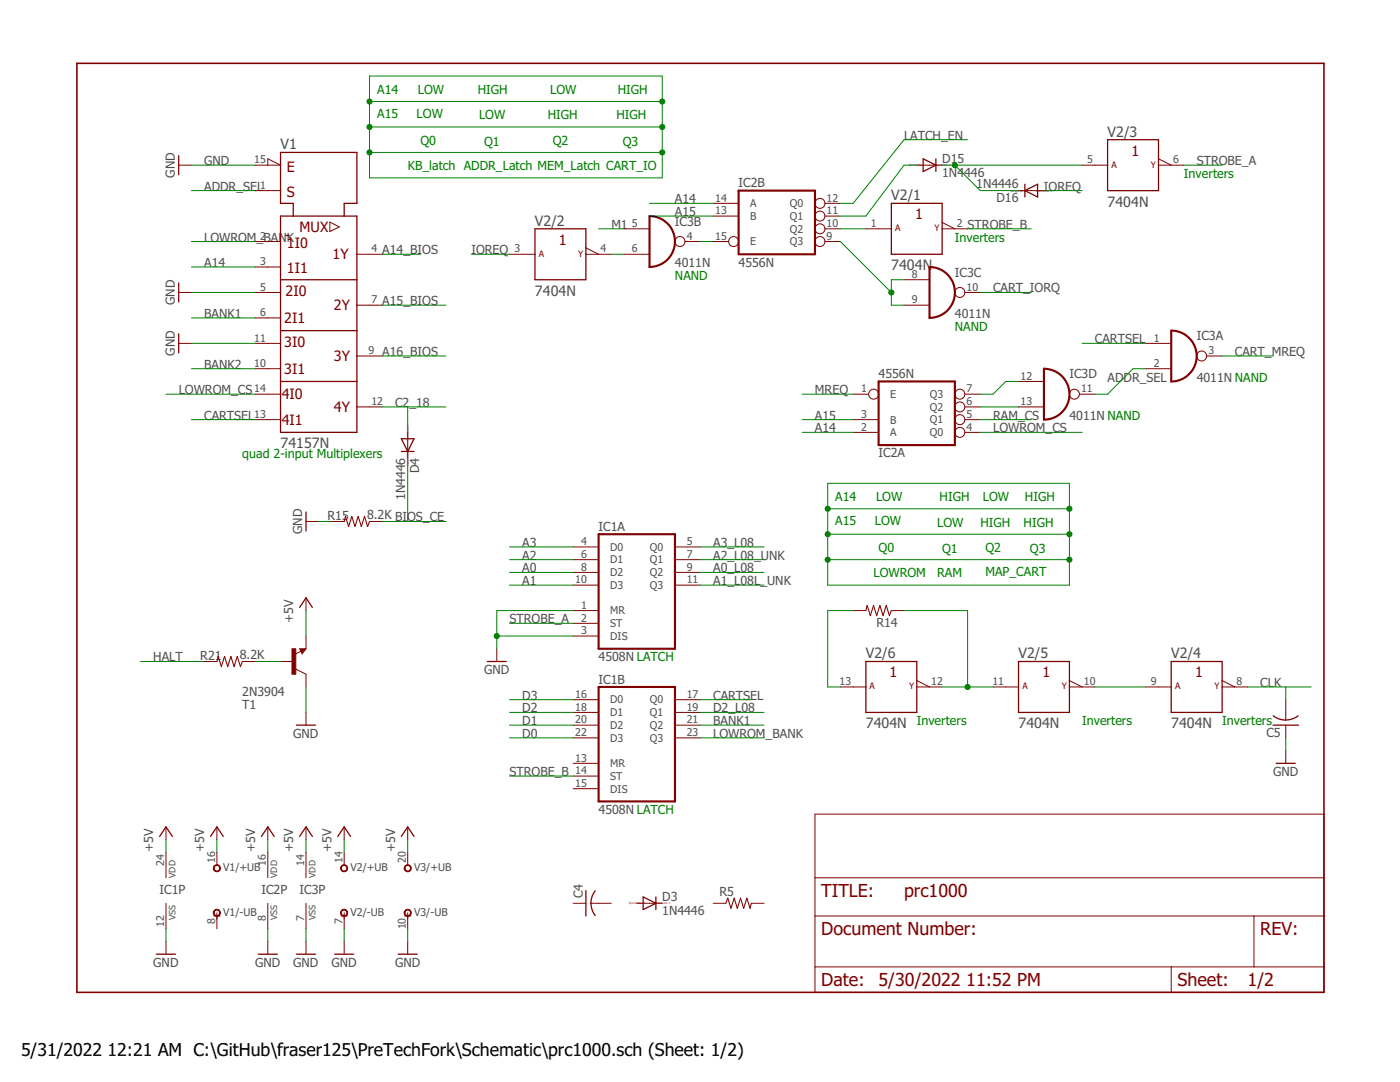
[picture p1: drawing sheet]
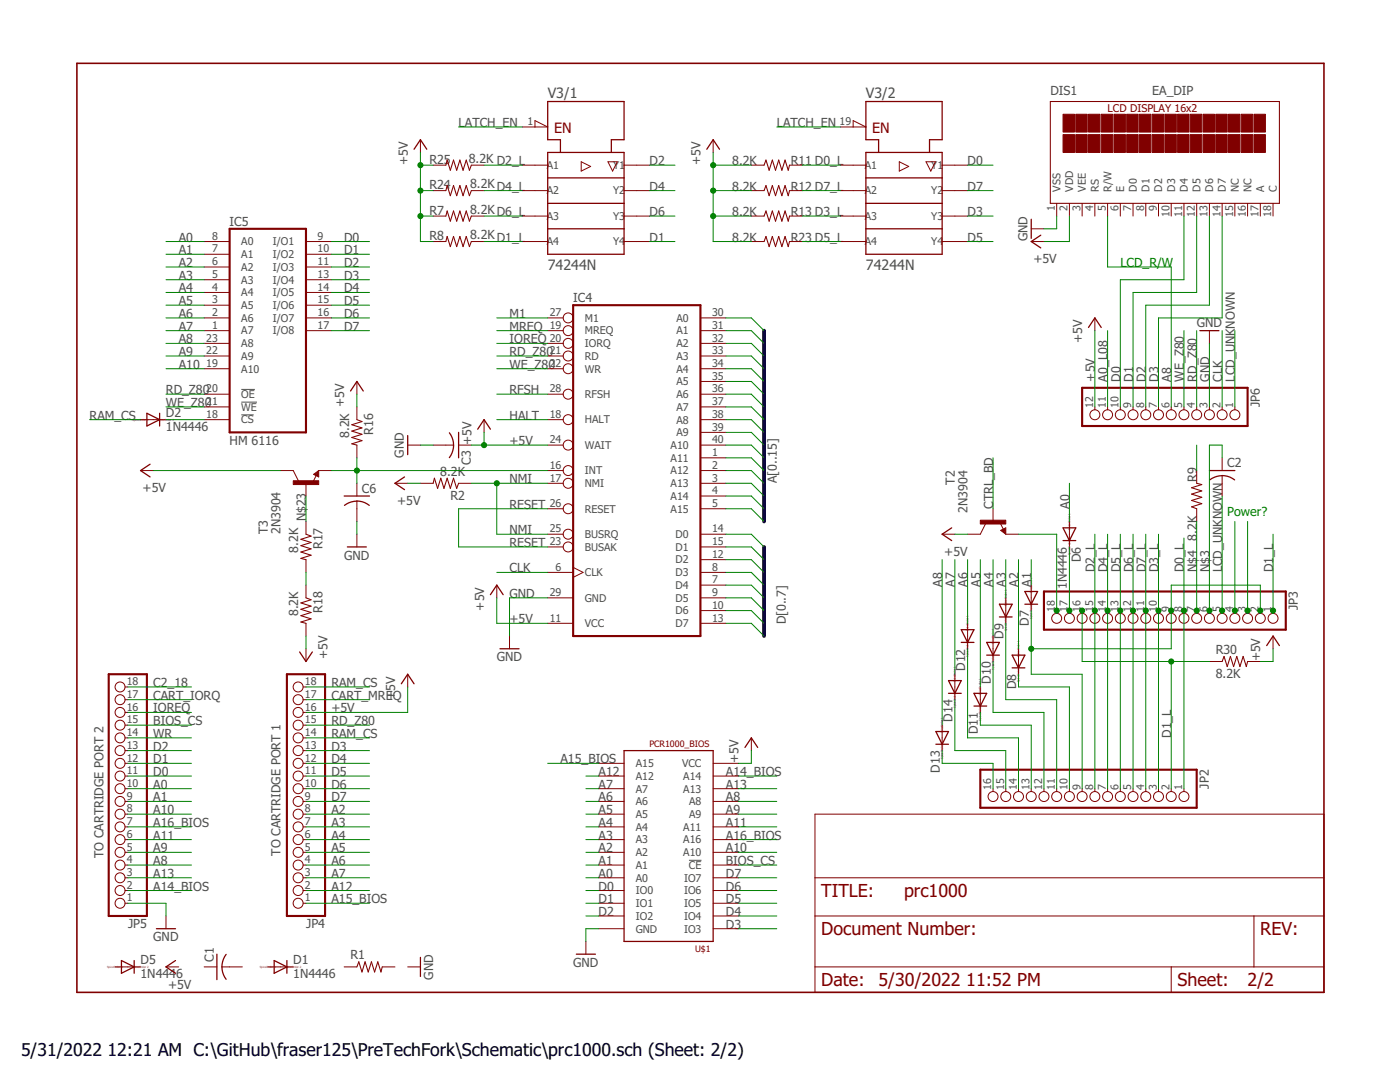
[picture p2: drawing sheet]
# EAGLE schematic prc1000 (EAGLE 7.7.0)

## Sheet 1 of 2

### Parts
C4  C-US050-030X075  [C050-030X075]
C5  C-US050-030X075  [C050-030X075]
D3  1N4446  [DO35-10]
D4  1N4446  [DO35-10]
D15  1N4446  [DO35-10]
D16  1N4446  [DO35-10]
IC1  4508N  [DIL24-6]
IC2  4556N  [DIL16]
IC3  4011N  [DIL14]
R5  R-US_0207/10  [0207/10]
R14  R-US_0207/10  [0207/10]
R15  8.2K  R-US_0207/10  [0207/10]
R21  8.2K  R-US_0207/10  [0207/10]
T1  2N3904  [TO92]
V1  74157N  [DIL16]
V2  7404N  [DIL14]
V3  74244N  [DIL20]

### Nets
+5V: IC1.24(P:VDD) IC2.16(P:VDD) IC3.14(P:VDD) T1.3(E) V1.16(+UB) V2.14(/+UB:+UB) V3.20(/+UB:+UB) ; also sheet 2
A0: IC1.8(A:D2) ; also sheet 2
A0_L08: IC1.9(A:Q2) ; also sheet 2
A1: IC1.10(A:D3) ; also sheet 2
A1_L08L_UNK: IC1.11(A:Q3)
A2: IC1.6(A:D1) ; also sheet 2
A2_L08_UNK: IC1.7(A:Q1)
A3: IC1.4(A:D0) ; also sheet 2
A3_L08: IC1.5(A:Q0)
A14: IC2.2(A:A) IC2.14(B:A) V1.3(1B) ; also sheet 2
A14_BIOS: V1.4(1Y) ; also sheet 2
A15: IC2.3(A:B) IC2.13(B:B) ; also sheet 2
A15_BIOS: V1.7(2Y) ; also sheet 2
A16_BIOS: V1.9(3Y) ; also sheet 2
ADDR_SEL: IC3.2(A:I1) IC3.11(D:O) V1.1(!A!/B)
BANK1: IC1.21(B:Q2) V1.6(2B)
BANK2: V1.10(3B)
BIOS_CE: D4.C R15.1
C2_18: D4.A V1.12(4Y) ; also sheet 2
CART_IORQ: IC3.10(C:O) ; also sheet 2
CART_MREQ: IC3.3(A:O) ; also sheet 2
CARTSEL: IC1.17(B:Q0) IC3.1(A:I0) V1.13(4B)
CLK: C5.2 V2.8(/4:Y) ; also sheet 2
D0: IC1.22(B:D3) ; also sheet 2
D1: IC1.20(B:D2) ; also sheet 2
D2: IC1.18(B:D1) ; also sheet 2
D2_L08: IC1.19(B:Q1)
D3: IC1.16(B:D0) ; also sheet 2
GND: C5.1 IC1.1(A:MR) IC1.3(A:DIS) IC1.12(P:VSS) IC2.8(P:VSS) IC3.7(P:VSS) R15.2 T1.1(C) V1.5(2A) V1.11(3A) V1.15(!G) V2.7(/-UB:-UB) V3.10(/-UB:-UB) ; also sheet 2
HALT: R21.2 ; also sheet 2
IOREQ: D16.A V2.3(/2:A) ; also sheet 2
LATCH_EN: IC2.12(B:Q0) ; also sheet 2
LOWROM_BANK: IC1.23(B:Q3) V1.2(1A)
LOWROM_CS: IC2.4(A:Q0) V1.14(4A)
M1: IC3.5(B:I0) ; also sheet 2
MREQ: IC2.1(A:E) ; also sheet 2
N$7: R21.1 T1.2(B)
N$15: R14.1 V2.11(/5:A) V2.12(/6:Y)
N$16: V2.9(/4:A) V2.10(/5:Y)
N$17: IC3.6(B:I1) V2.4(/2:Y)
N$18: IC2.15(B:E) IC3.4(B:O)
N$25: IC2.9(B:Q3) IC3.8(C:I0) IC3.9(C:I1)
N$35: IC2.7(A:Q3) IC3.12(D:I0)
N$36: IC2.6(A:Q2) IC3.13(D:I1)
N$44: R14.2 V2.13(/6:A)
N$49: IC2.10(B:Q2) V2.1(/1:A)
N$50: D15.C D16.C V2.5(/3:A)
N$53: D15.A IC2.11(B:Q1)
RAM_CS: IC2.5(A:Q1) ; also sheet 2
STROBE_A: IC1.2(A:ST) V2.6(/3:Y)
STROBE_B: IC1.14(B:ST) V2.2(/1:Y)
Unconnected: C4.1 C4.2 D3.A D3.C IC1.13(B:MR) IC1.15(B:DIS) R5.1 R5.2

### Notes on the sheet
- A14 | LOW | HIGH | LOW | HIGH
- A15 | LOW | LOW | HIGH | HIGH
- Q0 | Q1 | Q2 | Q3
- KB_latch | ADDR_Latch | MEM_Latch | CART_IO
- Inverters
- Inverters
- NAND
- NAND
- NAND
- NAND
- quad 2-input Multiplexers
- A14 | LOW | HIGH | LOW | HIGH
- A15 | LOW | LOW | HIGH | HIGH
- Q0 | Q1 | Q2 | Q3
- LOWROM | RAM | MAP_CART
- LATCH
- Inverters | Inverters | Inverters
- LATCH

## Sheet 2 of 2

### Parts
C1  C-US050-030X075  [C050-030X075]
C2  C-US050-030X075  [C050-030X075]
C3  C-US050-030X075  [C050-030X075]
C6  C-US050-030X075  [C050-030X075]
D1  1N4446  [DO35-10]
D2  1N4446  [DO35-10]
D5  1N4446  [DO35-10]
D6  1N4446  [DO35-10]
D7  1N4446  [DO35-10]
D8  1N4446  [DO35-10]
D9  1N4446  [DO35-10]
D10  1N4446  [DO35-10]
D11  1N4446  [DO35-10]
D12  1N4446  [DO35-10]
D13  1N4446  [DO35-10]
D14  1N4446  [DO35-10]
DIS1  EA_DIP  [EA_DIP]
IC4  Z80CPU  [DIL40]
IC5  HM 6116  6116P  [DIL24-6]
JP2  PINHD-1X16  [1X16]
JP3  PINHD-1X18  [1X18]
JP4  TO CARTRIDGE PORT 1  PINHD-1X18  [1X18]
JP5  TO CARTRIDGE PORT 2  PINHD-1X18  [1X18]
JP6  PINHD-1X12  [1X12]
R1  R-US_0207/10  [0207/10]
R2  8.2K  R-US_0207/10  [0207/10]
R7  8.2K  R-US_0207/10  [0207/10]
R8  8.2K  R-US_0207/10  [0207/10]
R9  8.2K  R-US_0207/10  [0207/10]
R11  8.2K  R-US_0207/10  [0207/10]
R12  8.2K  R-US_0207/10  [0207/10]
R13  8.2K  R-US_0207/10  [0207/10]
R16  8.2K  R-US_0207/10  [0207/10]
R17  8.2K  R-US_0207/10  [0207/10]
R18  8.2K  R-US_0207/10  [0207/10]
R23  8.2K  R-US_0207/10  [0207/10]
R24  8.2K  R-US_0207/10  [0207/10]
R25  8.2K  R-US_0207/10  [0207/10]
R30  8.2K  R-US_0207/10  [0207/10]
T2  2N3904  [TO92]
T3  2N3904  [TO92]
U$1  PCR1000_BIOS  [DIL28-6]

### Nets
+5V: C3.1 DIS1.2(VDD) IC4.11(VCC) IC4.24(WAIT) JP4.16 JP6.12 R2.2 R7.2 R8.2 R11.1 R12.1 R13.1 R16.1 R18.2 R23.1 R24.2 R25.2 R30.2 T2.1(C) T3.1(C) U$1.28(VCC) ; also sheet 1
A0: D6.A IC4.30(A0) IC5.8(A0) JP5.10 U$1.10(A0) ; also sheet 1
A0_L08: JP6.11 ; also sheet 1
A1: D7.A IC4.31(A1) IC5.7(A1) JP5.9 U$1.9(A1) ; also sheet 1
A2: D8.A IC4.32(A2) IC5.6(A2) JP4.8 U$1.8(A2) ; also sheet 1
A2_D: D8.C JP2.10
A3: D9.A IC4.33(A3) IC5.5(A3) JP4.7 U$1.7(A3) ; also sheet 1
A4: D10.A IC4.34(A4) IC5.4(A4) JP4.6 U$1.6(A4)
A5: D11.A IC4.35(A5) IC5.3(A5) JP4.5 U$1.5(A5)
A6: D12.A IC4.36(A6) IC5.2(A6) JP4.4 U$1.4(A6)
A7: D14.A IC4.37(A7) IC5.1(A7) JP4.3 U$1.3(A7)
A8: D13.A DIS1.5(R/W) IC4.38(A8) IC5.23(A8) JP5.4 JP6.6 U$1.25(A8)
A9: IC4.39(A9) IC5.22(A9) JP5.5 U$1.24(A9)
A10: IC4.40(A10) IC5.19(A10) JP5.8 U$1.21(A10)
A11: IC4.1(A11) JP5.6 U$1.23(A11)
A12: IC4.2(A12) JP4.2 U$1.2(A12)
A13: IC4.3(A13) JP5.3 U$1.26(A13)
A14: IC4.4(A14) ; also sheet 1
A14_BIOS: JP5.2 U$1.27(A14) ; also sheet 1
A15: IC4.5(A15) ; also sheet 1
A15_BIOS: JP4.1 U$1.1(A15) ; also sheet 1
A16_BIOS: JP5.7 U$1.22(A16) ; also sheet 1
BIOS_CS: JP5.15 U$1.20(!CE)
C2_18: JP5.18 ; also sheet 1
CART_IORQ: JP5.17 ; also sheet 1
CART_MREQ: JP4.17 ; also sheet 1
CLK: IC4.6(CLK) JP6.2 ; also sheet 1
CTRL_BD: T2.2(B)
D0: DIS1.11(D4) IC4.14(D0) IC5.9(I/O1) JP5.11 JP6.10 U$1.11(IO0) V3.9(/2:Y1) ; also sheet 1
D0_L: JP2.1 JP3.8 R11.2 V3.11(/2:A1)
D1: DIS1.12(D5) IC4.15(D1) IC5.10(I/O2) JP5.12 JP6.9 U$1.12(IO1) V3.12(/1:Y4) ; also sheet 1
D1_L: JP2.2 JP3.1 JP3.16 R8.1 R30.1 V3.8(/1:A4)
D2: DIS1.13(D6) IC4.12(D2) IC5.11(I/O3) JP5.13 JP6.8 U$1.13(IO2) V3.18(/1:Y1) ; also sheet 1
D2_L: JP2.8 JP3.15 R25.1 V3.2(/1:A1)
D3: DIS1.14(D7) IC4.8(D3) IC5.13(I/O4) JP4.13 JP6.7 U$1.15(IO3) V3.5(/2:Y3) ; also sheet 1
D3_L: JP2.3 JP3.10 R13.2 V3.15(/2:A3)
D4: IC4.7(D4) IC5.14(I/O5) JP4.12 U$1.16(IO4) V3.16(/1:Y2)
D4_L: JP2.7 JP3.14 R24.1 V3.4(/1:A2)
D5: IC4.9(D5) IC5.15(I/O6) JP4.11 U$1.17(IO5) V3.3(/2:Y4)
D5_L: JP2.6 JP3.13 R23.2 V3.17(/2:A4)
D6: IC4.10(D6) IC5.16(I/O7) JP4.10 U$1.18(IO6) V3.14(/1:Y3)
D6_L: JP2.5 JP3.12 R7.1 V3.6(/1:A3)
D7: IC4.13(D7) IC5.17(I/O8) JP4.9 U$1.19(IO7) V3.7(/2:Y2)
D7_L: JP2.4 JP3.11 R12.2 V3.13(/2:A2)
GND: C3.2 C6.2 DIS1.1(VSS) IC4.29(GND) JP5.1 JP6.3 U$1.14(GND) ; also sheet 1
HALT: IC4.18(HALT) ; also sheet 1
IOREQ: IC4.20(IORQ) JP5.16 ; also sheet 1
LATCH_EN: V3.1(/1:!G) V3.19(/2:!G) ; also sheet 1
LCD_UNKNOWN: C2.2 JP3.5 JP6.1
M1: IC4.27(M1) ; also sheet 1
MREQ: IC4.19(MREQ) ; also sheet 1
N$1: JP3.18 T2.3(E)
N$2: JP3.4
N$3: C2.1 JP3.6
N$4: JP3.7 R9.1
N$5: JP3.3
N$6: R9.2
N$8: D6.C JP3.17
N$9: D7.C JP2.9 JP3.2 JP3.9
N$10: D13.C JP2.16
N$11: R17.2 R18.1
N$12: D9.C JP2.11
N$13: D10.C JP2.12
N$14: D2.C IC5.18(!CS)
N$19: D11.C JP2.13
N$20: D12.C JP2.14
N$21: D14.C JP2.15
N$22: C6.1 IC4.16(INT) R16.2 T3.3(E)
N$23: R17.1 T3.2(B)
NMI: IC4.17(NMI) IC4.25(BUSRQ) R2.1
RAM_CS: D2.A JP4.14 JP4.18 ; also sheet 1
RD_Z80: IC4.21(RD) IC5.20(!OE) JP4.15 JP6.4
RESET: IC4.23(BUSAK) IC4.26(RESET)
RFSH: IC4.28(RFSH)
WE_Z80: IC4.22(WR) IC5.21(!WE) JP6.5
WR: JP5.14
Unconnected: C1.1 C1.2 D1.A D1.C D5.A D5.C DIS1.4(RS) DIS1.6(E) DIS1.7(D0) DIS1.8(D1) DIS1.9(D2) DIS1.10(D3) DIS1.15(NC) DIS1.16(NC) DIS1.17(A) DIS1.18(C) R1.1 R1.2

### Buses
D[0..7]
A[0..15]

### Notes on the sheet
- LCD_R/W
- Power?

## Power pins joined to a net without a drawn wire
-UB: V1.8(-UB)
GND: IC5.12(GND)
VCC: IC5.24(VCC)
VEE: DIS1.3(VEE)
